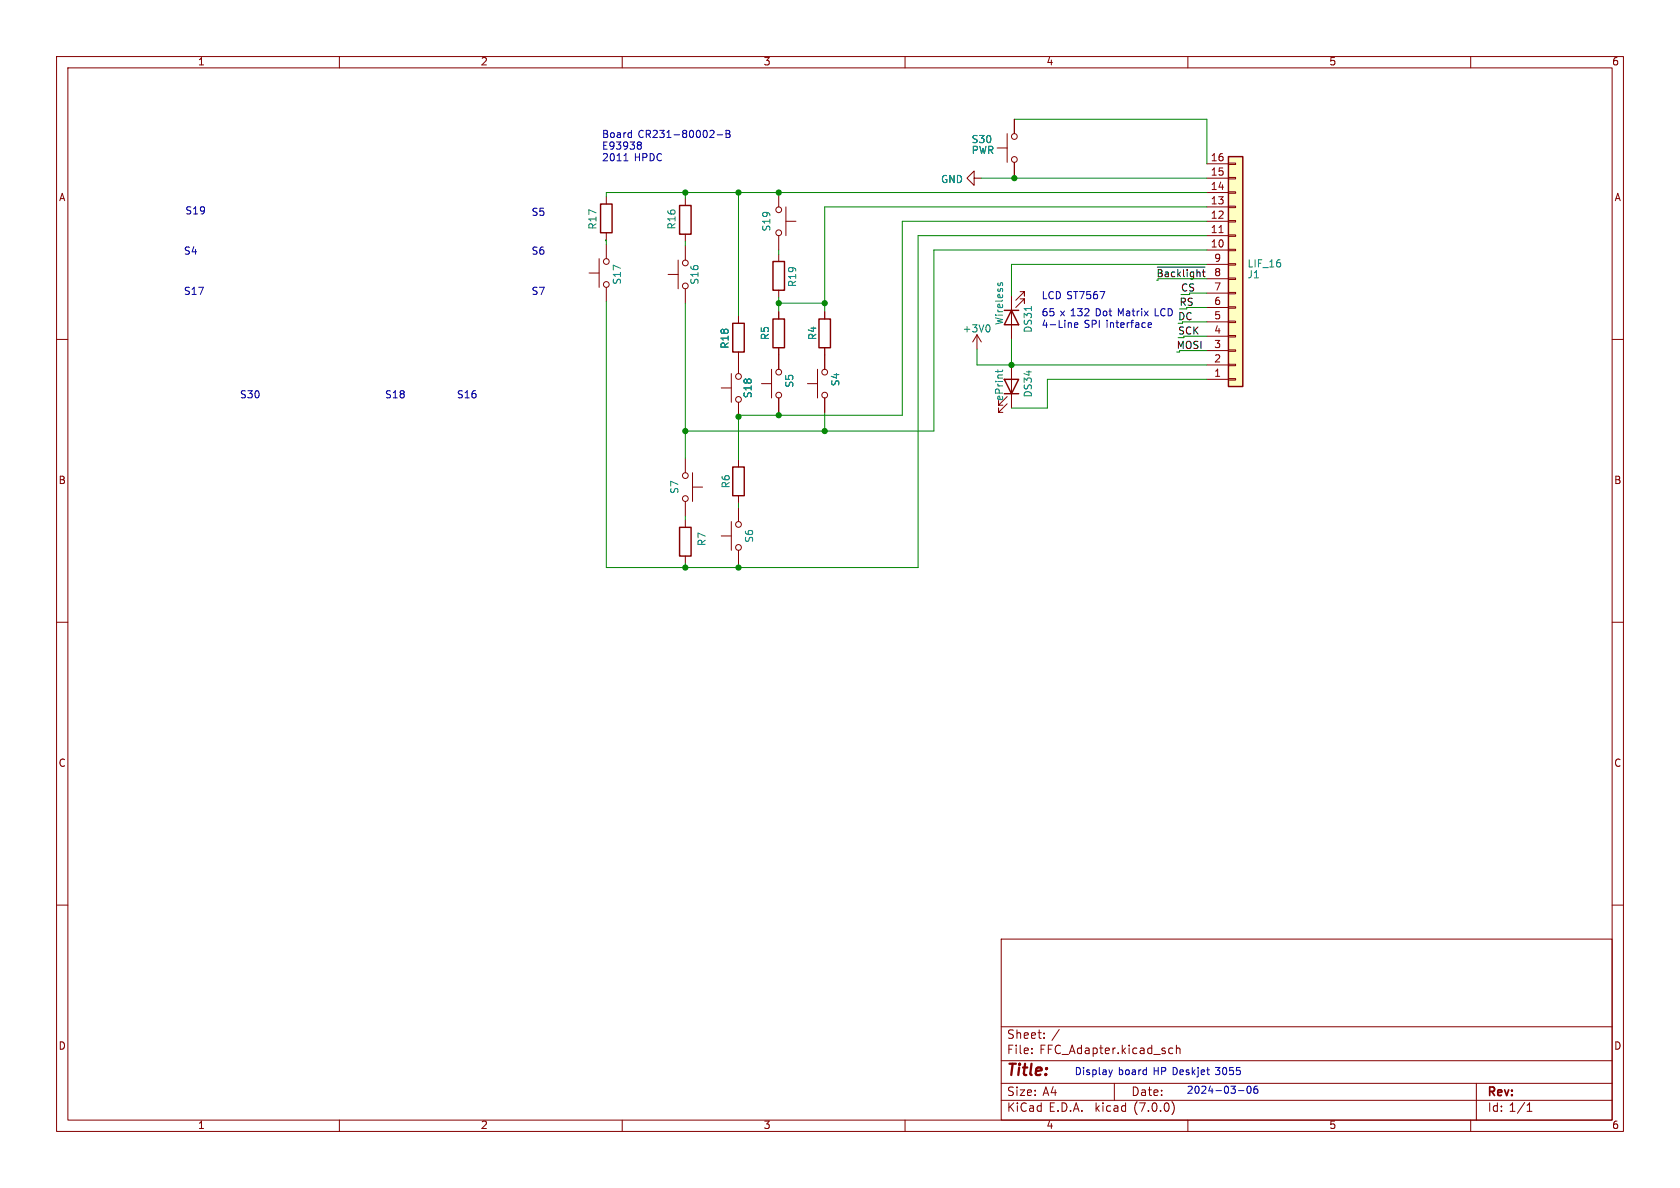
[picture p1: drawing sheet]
<svg xmlns="http://www.w3.org/2000/svg" width="297mm" height="210mm" viewBox="0 0 297 210" stroke-linecap="round" stroke-linejoin="round" font-family="sans-serif">
<path d="M0 0h297v210h-297z" fill="#fff" stroke="#fff" stroke-width=".18"/>
<g fill="none" stroke="#840000" stroke-width=".18">
<path d="M10 10h277v190h-277zM12 12h273v186h-273zM60 10v2M110 10v2M160 10v2M210 10v2M260 10v2M107.2 34.8v1.3M121.2 35.1v1.2M137.7 34v2.6M138.9 39.1h1.8M138.9 36.6v5.1"/>
<path d="M172.2 31.5v-1.3l-1.3 1.3 1.3 1.3v-1.3h1.3M176.3 26.2h1.8M178.1 23.6v5.1M179.3 21.1v2.5M179.3 28.7v2.5M213.4 39.1h3.8M213.4 36.6h3.8M213.4 34h3.8M213.4 31.5h3.8M213.4 29h3.8M217.2 28.8h1.2v.3h-1.2zM217.2 31.4h1.2v.2h-1.2z"/>
<path d="M217.2 33.9h1.2v.3h-1.2zM217.2 36.4h1.2v.3h-1.2zM217.2 39h1.2v.2h-1.2zM10 60h2M104.1 48.3h1.8M105.9 45.7v5.1M107.2 41.1v1.3M107.2 43.2v2.5M107.2 50.8v2.5M118.1 48.5h1.8M119.9 46v5.1M121.2 41.4v1.3"/>
<path d="M121.2 43.4v2.6M121.2 51.1v2.5M130.6 55.9v1.3M137.7 41.7v2.5M137.7 45v1.2M137.7 51.3v1.3M137.7 55.1v1.3M145.8 55.1v1.3M172.7 59.2l-.7 1.3M172.7 59.2v2.5M172.7 59.2l.8 1.3M178.8 52.3v7.6"/>
<path d="M180.3 51.6h.8v.7v-.7l-1.5 1.5M180.3 52.8h.8v.8v-.8l-1.5 1.6M213.4 44.2h3.8M213.4 41.7h3.8M213.4 59.4h3.8M213.4 56.9h3.8M213.4 54.4h3.8M213.4 51.8h3.8M213.4 49.3h3.8M213.4 46.7h3.8M215.5 41.1h.7M217.2 41.5h1.2v.3h-1.2z"/>
<path d="M217.2 44.1h1.2v.2h-1.2zM217.2 46.6h1.2v.3h-1.2zM217.2 49.1h1.2v.3h-1.2zM217.2 51.7h1.2v.2h-1.2zM217.2 54.2h1.2v.3h-1.2zM217.2 56.8h1.2v.2h-1.2zM217.2 59.3h1.2v.3h-1.2zM285 60h2M127.5 68.6h1.8M129.3 66v5.1M130.6 62.2v3.8M130.6 71.1v2.6"/>
<path d="M134.6 67.8h1.8M136.4 65.3v5.1M137.7 61.5v3.8M137.7 70.4v2.5M142.7 67.8h1.8M144.5 65.3v5.1M145.8 61.5v3.8M145.8 70.4v2.5M178.1 71.4l-1.6 1.5v-.8v.8h.8M178.1 70.1l-1.6 1.5v-.7v.7h.8M178.8 64.5v7.6M213.4 67.1h3.8"/>
<path d="M213.4 64.5h3.8M213.4 62h3.8M217.2 61.8h1.2v.3h-1.2zM217.2 64.4h1.2v.2h-1.2zM217.2 66.9h1.2v.3h-1.2zM121.2 81v2.6M121.2 88.6v2.6M121.2 91.9v1.3M121.2 98.3v1.3M122.4 86.1h1.8M122.4 83.6v5M127.5 94.7h1.8"/>
<path d="M129.3 92.2v5.1M130.6 81.3v1.3M130.6 87.6v1.3M130.6 89.7v2.5M130.6 97.3v2.5M10 110h2M285 110h2M10 160h2M285 160h2M177 166h108v32h-108zM60 198v2M110 198v2"/>
<path d="M160 198v2M177 194.5h108M177 191.5h108M177 187.5h108M177 181.5h108M182.4 186.1v.2M182.4 185.3v.2M184.6 183.4v.2M184.6 182.6v.2M197 191.5v3M206.8 186.2h.5M206.8 185.3h.5"/>
<path d="M207.2 194.7a1.72 1.72 0 0 1 0 2.3M208 185.4l.2-.1h.3l.1 1M208 184.8v1.5M210 198v2M260 198v2M261 191.5v6.5M270 196.5h.8M270 195.4l.4-.4v1.5"/>
<circle cx="137.7" cy="37.1" r=".51"/>
<circle cx="179.3" cy="24.1" r=".51"/>
<circle cx="179.3" cy="28.2" r=".51"/>
<circle cx="107.2" cy="46.2" r=".51"/>
<circle cx="107.2" cy="50.3" r=".51"/>
<circle cx="121.2" cy="50.5" r=".51"/>
<circle cx="121.2" cy="46.5" r=".51"/>
<circle cx="137.7" cy="41.1" r=".51"/>
<circle cx="130.6" cy="66.5" r=".51"/>
<circle cx="130.6" cy="70.6" r=".51"/>
<circle cx="137.7" cy="65.8" r=".51"/>
<circle cx="137.7" cy="69.9" r=".51"/>
<circle cx="145.8" cy="69.9" r=".51"/>
<circle cx="145.8" cy="65.8" r=".51"/>
<circle cx="121.2" cy="84.1" r=".51"/>
<circle cx="121.2" cy="88.1" r=".51"/>
<circle cx="130.6" cy="96.8" r=".51"/>
<circle cx="130.6" cy="92.7" r=".51"/>
</g>
<g fill="none" stroke="#840000" stroke-width=".25">
<path d="M106.2 36.1h2v5h-2zM120.1 36.3h2.1v5.1h-2.1zM217.2 27.7h2.5v40.6h-2.5zM129.5 57.2h2.1v5h-2.1zM136.7 56.4h2v5.1h-2zM136.7 46.2h2v5.1h-2zM144.8 56.4h2v5.1h-2zM177.5 54.9h2.6M178.8 54.9l1.3 2.5h-2.6zM177.5 67.1h2.6l-1.3 2.5zM177.5 69.6h2.6M120.1 93.2h2.1v5.1h-2.1z"/>
<path d="M129.5 82.6h2.1v5h-2.1z"/>
</g>
<path d="M174.8 57.5l.2 .4-.2 .7M176.5 50l-.1 .3M176.8 50.3l.1-.3h.2l.2 .1v.3M182.3 54.2v.7M176.4 65.4v.5M177.3 65.4l-.2 .3h-1.1" fill="none" stroke="#008484" stroke-width=".18"/>
<path d="M217.2 27.7h2.5v40.6h-2.5z" fill="#ffffc2" stroke="#ffffc2" stroke-width=".18"/>
<path d="M204.6 47.2h8.4" fill="none" stroke="#000" stroke-width=".18"/>
<g fill="none" stroke="#0000c2" stroke-width=".18">
<path d="M110.3 28.4h.7M110.5 27.3l.2-.1v1.2M112.9 25.6h.2M113.1 25.6l.3 .3v.2l-.1 .2-.4 .1M113.3 25.2l.1 .2-.3 .2M126.1 23.1l.1 .2v.3l-.7 .7h.7M126.8 23.8h.9M128.4 23h.4l.2 .3-.2 .3 .2 .2 .1 .3-.3 .2h-.4zM128.4 23.6h.4M190 57.5l.6-.2-.1-.2-.4-.1-.1 .2v.6h.5M203 57.7l.2 .2 .3-.1M203 57.2l.2-.2h.2l.2 .2v.1l-.6 .2"/>
<path d="M196.6 189.1l-.3 .9M218.9 192.8h1M220.6 192.1l.1-.1a.68 .68 0 0 1 .5 .6 .68 .68 0 0 1-.5 .7l-.1-.1-.2-.4zM222.3 192l-.4 .1a.85 .85 0 0 0 0 1.2l.4-.1 .1-.5-.3-.2h-.3l-.1 .2"/>
</g>
<g fill="none" stroke="#008400" stroke-width=".18">
<path d="M121.2 34v1.1M130.6 34v21.9M173.5 31.5h39.9M179.3 21.1h34.1v7.9M179.3 31.2v.3M213.4 34h-106.2v.8M213.4 36.6h-67.6v18.5M213.4 39.1h-53.9v34.3h-28.9v7.9M107.2 42.4h-.1v.1h.1v.7M121.2 42.7v.7M121.2 53.6v27.4M137.7 44.2v.8"/>
<path d="M137.7 52.6v2.5M137.7 53.6h8.1M178.8 59.9v4.6M204.7 49.3h8.7M209 56.9h4.4M209.3 59.4h4.1M209.8 54.4h3.6M210.3 51.8h3.1M213.4 46.7h-34.6v5.6M213.4 44.2h-48.3v32h-43.9M213.4 41.7h-51.1v58.6h-55.1v-47M137.7 72.9v.5"/>
<path d="M145.8 72.9v3.3M172.7 61.7v2.8h40.7M208.5 62h4.9M213.4 67.1h-28.2v5h-6.4M121.2 91.2v.7M121.2 99.6v.7M130.6 88.9v.8M130.6 99.8v.5"/>
</g>
<g fill="#008400" stroke="#008400" stroke-width=".18">
<circle cx="145.8" cy="76.2" r=".46"/>
<circle cx="137.7" cy="53.6" r=".46"/>
<circle cx="145.8" cy="53.6" r=".46"/>
<circle cx="130.6" cy="73.7" r=".46"/>
<circle cx="137.7" cy="34" r=".46"/>
<circle cx="121.2" cy="34" r=".46"/>
<circle cx="130.6" cy="34" r=".46"/>
<circle cx="179.3" cy="31.5" r=".46"/>
<circle cx="121.2" cy="76.2" r=".46"/>
<circle cx="121.2" cy="100.3" r=".46"/>
<circle cx="178.8" cy="64.5" r=".46"/>
<circle cx="130.6" cy="100.3" r=".46"/>
<circle cx="137.7" cy="73.4" r=".46"/>
</g>
<text font-size="2.8" fill="#840000" x="178" y="190.8">Title:</text>
<g font-size="2.1" fill="#840000">
<text x="178" y="183.9">Sheet:</text>
<text x="185.9" y="183.9">/</text>
<text x="178" y="186.6">File:</text>
<text x="183.8" y="186.6">FFC_Adapter.kicad_sch</text>
<text x="178" y="196.8">KiCad</text>
<text x="178" y="194">Size:</text>
<text x="184.3" y="194">A4</text>
<text x="185.4" y="196.8">E.D.A.</text>
<text x="193.7" y="196.8">kicad</text>
<text x="200" y="194">Date:</text>
<text x="200.6" y="196.8">(7.0.0)</text>
<text x="263" y="194.2">Rev:</text>
<text x="263" y="196.8">Id: 1/1</text>
</g>
<g font-size="1.8" fill="#840000">
<text x="35" y="11.8">1</text>
<text x="85" y="11.8">2</text>
<text x="135" y="11.8">3</text>
<text x="185" y="11.8">4</text>
<text x="235" y="11.8">5</text>
<text x="285" y="11.8">6</text>
<text x="214" y="28.7">16</text>
<text x="10.4" y="35.8">A</text>
<text x="214" y="33.8">14</text>
<text x="214" y="31.2">15</text>
<text x="285.4" y="35.8">A</text>
<text x="214" y="41.4">11</text>
<text x="214" y="38.9">12</text>
<text x="214" y="36.3">13</text>
<text x="214" y="43.9">10</text>
<text x="214.6" y="46.5">9</text>
<text x="214.6" y="51.6">7</text>
<text x="214.6" y="59.2">4</text>
<text x="214.6" y="56.6">5</text>
<text x="214.6" y="54.1">6</text>
<text x="214.6" y="64.3">2</text>
<text x="214.6" y="61.7">3</text>
<text x="214.6" y="66.8">1</text>
<text x="10.3" y="85.8">B</text>
<text x="285.3" y="85.8">B</text>
<text x="10.3" y="135.8">C</text>
<text x="285.3" y="135.8">C</text>
<text x="10.3" y="185.8">D</text>
<text x="285.3" y="185.8">D</text>
<text x="35" y="199.8">1</text>
<text x="85" y="199.8">2</text>
<text x="135" y="199.8">3</text>
<text x="185" y="199.8">4</text>
<text x="235" y="199.8">5</text>
<text x="285" y="199.8">6</text>
</g>
<g font-size="1.8" fill="#0000c2">
<text x="106.4" y="24.6">Board</text>
<text x="106.4" y="26.6">E93938</text>
<text x="106.4" y="28.7">2011</text>
<text x="112.2" y="28.7">HPDC</text>
<text x="112.8" y="24.6">CR231-80002-B</text>
<text x="32.8" y="38.1">S19</text>
<text x="94" y="38.4">S5</text>
<text x="32.5" y="45.2">S4</text>
<text x="94" y="45.2">S6</text>
<text x="32.5" y="52.3">S17</text>
<text x="94" y="52.3">S7</text>
<text x="184.1" y="53.1">LCD ST7567</text>
<text x="184.1" y="56.1">65</text>
<text x="184.1" y="58.2">4-Line</text>
<text x="187.5" y="56.1">x 132</text>
<text x="191.7" y="58.2">SPI interface</text>
<text x="193.9" y="56.1">Dot</text>
<text x="197.9" y="56.1">Matrix</text>
<text x="204.6" y="56.1">LCD</text>
<text x="42.4" y="70.6">S30</text>
<text x="68.1" y="70.6">S18</text>
<text x="80.8" y="70.6">S16</text>
<text x="190" y="190.2">Display</text>
<text x="197.7" y="190.2">board</text>
<text x="204" y="190.2">HP Deskjet</text>
<text x="215.2" y="190.2">3055</text>
<text x="209.8" y="193.5">2024-03-06</text>
</g>
<g font-size="1.8" fill="#008484">
<text x="171.7" y="25.6">S30</text>
<text x="171.7" y="27.5">PWR</text>
<text x="166.3" y="32.6">GND</text>
<text x="105.7" y="40.7" transform="rotate(-90 105.7 40.7)">R17</text>
<text x="119.7" y="40.6" transform="rotate(-90 119.7 40.6)">R16</text>
<text x="136.5" y="41" transform="rotate(-90 136.5 41)">S19</text>
<text x="220.5" y="47.6">LIF_16</text>
<text x="110" y="50.4" transform="rotate(-90 110 50.4)">S17</text>
<text x="123.8" y="50.4" transform="rotate(-90 123.8 50.4)">S16</text>
<text x="141" y="50.8" transform="rotate(-90 141 50.8)">R19</text>
<text x="220.5" y="49.5">J1</text>
<text x="170.1" y="59">+3V0</text>
<text x="177.6" y="57.5" transform="rotate(-90 177.6 57.5)">Wireless</text>
<text x="182.7" y="58.9" transform="rotate(-90 182.7 58.9)">DS31</text>
<text x="129.1" y="61.7" transform="rotate(-90 129.1 61.7)">R18</text>
<text x="136.2" y="60.2" transform="rotate(-90 136.2 60.2)">R5</text>
<text x="144.6" y="60.2" transform="rotate(-90 144.6 60.2)">R4</text>
<text x="133.2" y="70.5" transform="rotate(-90 133.2 70.5)">S18</text>
<text x="140.5" y="68.6" transform="rotate(-90 140.5 68.6)">S5</text>
<text x="148.7" y="68.3" transform="rotate(-90 148.7 68.3)">S4</text>
<text x="177.6" y="70.9" transform="rotate(-90 177.6 70.9)">ePrint</text>
<text x="182.7" y="70.3" transform="rotate(-90 182.7 70.3)">DS34</text>
<text x="120.2" y="87.4" transform="rotate(-90 120.2 87.4)">S7</text>
<text x="129.3" y="86.4" transform="rotate(-90 129.3 86.4)">R6</text>
<text x="125" y="96.6" transform="rotate(-90 125 96.6)">R7</text>
<text x="133.4" y="96" transform="rotate(-90 133.4 96)">S6</text>
</g>
<g font-size="1.8" fill="#008400">
<text x="208.8" y="51.7">CS</text>
<text x="208.3" y="59.3">SCK</text>
<text x="208.3" y="56.8">DC</text>
<text x="208.5" y="54.3">RS</text>
<text x="208" y="61.9">MOSI</text>
</g>
<text font-size="1.7" fill="#008400" x="204.5" y="49.2">~{Backlight} 8</text>
</svg>
